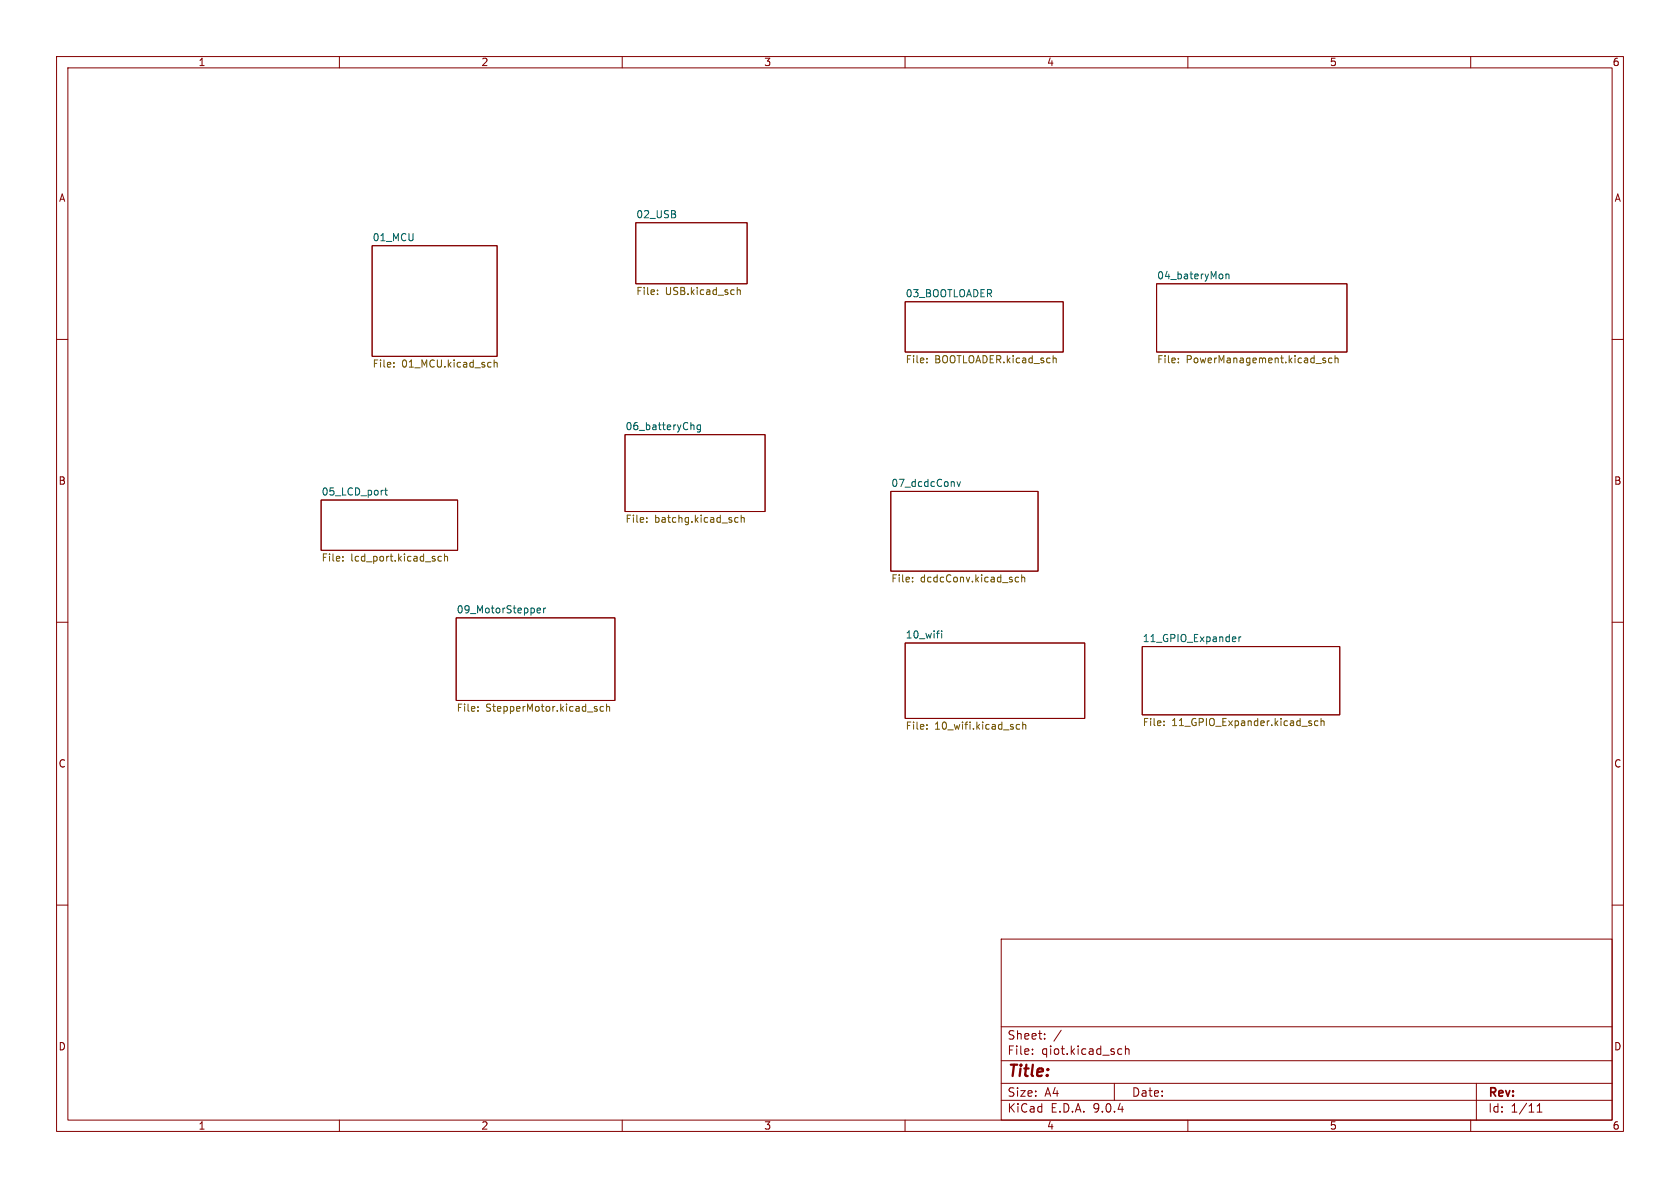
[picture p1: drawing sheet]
<svg xmlns="http://www.w3.org/2000/svg" width="297mm" height="210mm" viewBox="0 0 297 210" stroke-linecap="round" stroke-linejoin="round" font-family="sans-serif">
<g fill="none" stroke="#840000" stroke-width=".18">
<path d="M10 10h277v190h-277zM12 12h273v186h-273zM60 10v2M110 10v2M160 10v2M210 10v2M260 10v2M112.4 39.4h19.7v10.8h-19.7zM65.8 43.4h22.1v19.6h-22.1zM160 53.3h28v8.9h-28zM204.5 50.2h33.6v12h-33.6zM10 60h2"/>
<path d="M110.5 76.8h24.8v13.6h-24.8zM285 60h2M56.8 88.4h24.1v8.9h-24.1zM157.5 86.9h26v14.1h-26zM10 110h2M80.6 109.2h28.1v14.6h-28.1zM160 113.7h31.8v13.3h-31.8zM201.9 114.3h35v12.1h-35zM285 110h2M10 160h2M177 166h108v32h-108zM285 160h2"/>
<path d="M60 198v2M110 198v2M160 198v2M177 194.5h108M177 191.5h108M177 187.5h108M177 181.5h108M182.5 186.3v.1M182.5 185.5v.1M184.7 183.6v.1M184.7 182.8v.1M187.6 182.1l-1.3 2"/>
<path d="M197 191.5v3M197.9 185.4l.4 .1M198.3 186.3l-.4 .1M199 185.5l.2-.1 .3 .1 .1 .9M199 184.9v1.5M210 198v2M260 198v2M261 191.5v6.5M271.7 196.6h.9M271.7 195.5l.5-.4v1.5"/>
</g>
<g fill="none" stroke="#006464" stroke-width=".18">
<path d="M216.7 48.4v.9M216.7 48.6l.2-.2 .3 .1 .1 .8M122.5 75.1l.2 .2v.7M123.8 75.1v1l-.2 .3-.3-.1M123.8 75.2l-.3-.1-.3 .3 .2 .5h.4M68 86.7h.5M68.2 86.2v1.1l.3 .2M169.2 85.1l.3 .9 .3-.9M95 107.9l.6-.1-.1-.2-.4-.1-.1 .2v.6h.5M96.1 107.5v.8M96.5 107.5l-.4 .2M165.6 111.9h.4"/>
<path d="M165.9 111.5h.1M166.5 111.5v.1M166.5 111.9v.9M218.4 112.6l.1 .3-.6 .1M219 112.6v.8M219.4 112.6l-.4 .2"/>
</g>
<g fill="none" stroke="#725600" stroke-width=".18">
<path d="M116.2 52v.1M116.2 51.3v.1M130.3 50.8v1.3M130.3 51.3l.2-.1 .3 .1 .1 .8M69.6 64.8v.1M69.6 64.1v.1M87.4 63.6v1.3M87.4 64.2l.1-.1h.3l.1 .8M163.9 63.4v.1M163.9 64v.1M186.4 63.3l.3 .2v.6M208.3 64v.1"/>
<path d="M208.3 63.4v.1M233.8 63.5l.6 .4-.2 .2h-.4M234.3 63.4l-.3-.1-.2 .2M235.5 63.4l-.4-.1-.2 .2 .1 .6h.5M236 63.4l.2-.1 .3 .1 .1 .7M236 62.9v1.2M60.6 99.1v.1M60.6 98.4v.1M78 98.4l-.3-.1-.3 .3 .2 .5h.4M78.6 98.5l.2-.2 .3 .1v.8M78.6 97.9v1.3M114.3 92.2v.1"/>
<path d="M114.3 91.5v.2M129.9 92.1l.2 .2h.4M130.5 91.5h-.4l-.2 .2M131 91.6l.2-.1h.3l.1 .8M131 91.1v1.2M161.3 102.8v.1M161.3 102.1v.1M180.1 102.1l-.4-.1-.2 .3 .1 .5h.5M180.6 102.1l.2-.1 .3 .1 .1 .8M180.6 101.6v1.3M84.5 125.6v.1M84.5 124.9v.2"/>
<path d="M105.4 125.3l.2 .2-.2 .2M105.4 124.9h.1M106.7 124.9h-.4l-.2 .2 .1 .6h.5M107.2 125l.2-.1h.3l.1 .8M107.2 124.5v1.2M163.9 128.8v.1M163.9 128.1v.1M180.3 128.1h-.4l-.2 .2 .1 .5h.5M180.8 128.2l.2-.1h.3v.8M180.8 127.6v1.3M205.8 128.2v.1M205.8 127.5v.1"/>
<path d="M233 127.5l-.4-.1-.2 .3 .1 .5h.5M233.5 127.5l.2-.1 .3 .1 .1 .8M233.5 127v1.3"/>
</g>
<text font-size="2.8" fill="#840000" x="178" y="190.9">Title:</text>
<g font-size="2.1" fill="#840000">
<text x="178" y="184">Sheet:</text>
<text x="178" y="186.7">File:</text>
<text x="184.1" y="186.7">qiot.kicad_sch</text>
<text x="178" y="196.9">KiCad</text>
<text x="178" y="194.1">Size:</text>
<text x="184.7" y="194.1">A4</text>
<text x="185.7" y="196.9">E.D.A.</text>
<text x="193.3" y="196.9">9.0.4</text>
<text x="200" y="194.1">Date:</text>
<text x="263" y="194.3">Rev:</text>
<text x="263" y="196.9">Id:</text>
<text x="267.1" y="196.9">1/11</text>
</g>
<g font-size="1.8" fill="#840000">
<text x="35" y="11.9">1</text>
<text x="85" y="11.9">2</text>
<text x="135" y="11.9">3</text>
<text x="185" y="11.9">4</text>
<text x="235" y="11.9">5</text>
<text x="285" y="11.9">6</text>
<text x="10.3" y="35.9">A</text>
<text x="285.3" y="35.9">A</text>
<text x="10.3" y="85.9">B</text>
<text x="285.3" y="85.9">B</text>
<text x="10.3" y="135.9">C</text>
<text x="285.3" y="135.9">C</text>
<text x="10.3" y="185.9">D</text>
<text x="285.3" y="185.9">D</text>
<text x="35" y="199.9">1</text>
<text x="85" y="199.9">2</text>
<text x="135" y="199.9">3</text>
<text x="185" y="199.9">4</text>
<text x="235" y="199.9">5</text>
<text x="285" y="199.9">6</text>
</g>
<g font-size="1.8" fill="#006464">
<text x="112.4" y="38.7">02_USB</text>
<text x="65.8" y="42.7">01_MCU</text>
<text x="160" y="52.6">03_BOOTLOADER</text>
<text x="204.5" y="49.5">04_bateryMon</text>
<text x="110.5" y="76.1">06_batteryChg</text>
<text x="56.8" y="87.7">05_LCD_port</text>
<text x="157.5" y="86.2">07_dcdcConv</text>
<text x="80.6" y="108.5">09_MotorStepper</text>
<text x="160" y="113">10_wifi</text>
<text x="201.9" y="113.6">11_GPIO_Expander</text>
</g>
<g font-size="1.8" fill="#725600">
<text x="112.4" y="52.5">File:</text>
<text x="117.6" y="52.5">USB.kicad_sch</text>
<text x="65.8" y="65.3">File:</text>
<text x="71" y="65.3">01_MCU.kicad_sch</text>
<text x="160" y="64.5">File:</text>
<text x="165.2" y="64.5">BOOTLOADER.kicad_sch</text>
<text x="204.5" y="64.5">File:</text>
<text x="209.7" y="64.5">PowerManagement.kicad_sch</text>
<text x="110.5" y="92.7">File:</text>
<text x="115.7" y="92.7">batchg.kicad_sch</text>
<text x="56.8" y="99.6">File:</text>
<text x="62" y="99.6">lcd_port.kicad_sch</text>
<text x="157.5" y="103.3">File:</text>
<text x="162.7" y="103.3">dcdcConv.kicad_sch</text>
<text x="80.6" y="126.1">File:</text>
<text x="85.9" y="126.1">StepperMotor.kicad_sch</text>
<text x="160" y="129.3">File:</text>
<text x="165.2" y="129.3">10_wifi.kicad_sch</text>
<text x="201.9" y="128.7">File:</text>
<text x="207.2" y="128.7">11_GPIO_Expander.kicad_sch</text>
</g>
</svg>
